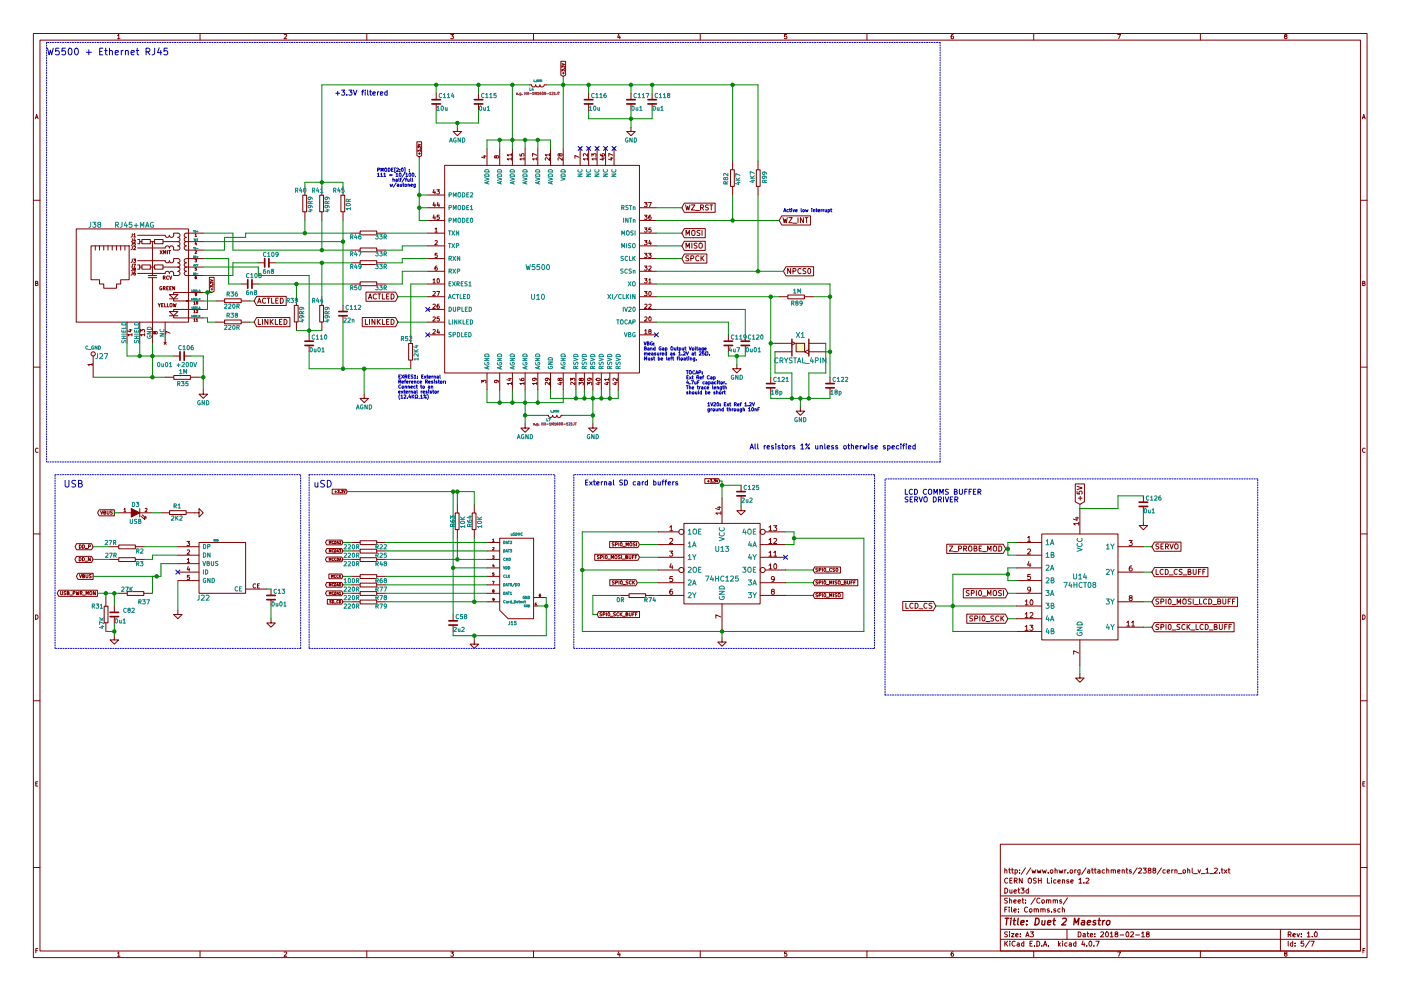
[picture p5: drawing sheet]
EESchema Schematic File Version 2
LIBS:Duet2Maestro-rescue
LIBS:power
LIBS:transistors
LIBS:conn
LIBS:linear
LIBS:regul
LIBS:cmos4000
LIBS:adc-dac
LIBS:memory
LIBS:xilinx
LIBS:microcontrollers
LIBS:dsp
LIBS:microchip
LIBS:analog_switches
LIBS:motorola
LIBS:texas
LIBS:intel
LIBS:audio
LIBS:interface
LIBS:digital-audio
LIBS:philips
LIBS:display
LIBS:cypress
LIBS:siliconi
LIBS:opto
LIBS:atmel
LIBS:contrib
LIBS:valves
LIBS:Duet2Maestro
LIBS:ATE
LIBS:Duet2Maestro-cache
EELAYER 25 0
EELAYER END
$Descr A3 16535 11693
encoding utf-8
Sheet 5 7
Title "Duet 2 Maestro"
Date "2018-02-18"
Rev "1.0"
Comp "Duet3d"
Comment1 "CERN OSH License 1.2"
Comment2 "http://www.ohwr.org/attachments/2388/cern_ohl_v_1_2.txt"
Comment3 ""
Comment4 ""
$EndDescr
$Comp
L GND #PWR041
U 1 1
P 3200 7300
AR Path="/53B18095" Ref="#PWR041"  Part="1" 
AR Path="/50577C6A/53B18095" Ref="#PWR062"  Part="1" 
F 0 "#PWR062" H 3200 7300 30  0001 C CNN
F 1 "GND" H 3200 7230 30  0001 C CNN
F 2 "" H 3200 7300 60  0001 C CNN
F 3 "" H 3200 7300 60  0001 C CNN
	1    3200 7300
	1    0    0    -1  
$EndComp
$Comp
L R_SMALL R63
U 1 1
P 5400 6150
F 0 "R63" V 5450 6150 50  0000 C CNN
F 1 "10K" V 5332 6162 50  0000 C CNN
F 2 "complib:R_0603" H 5400 6150 60  0001 C CNN
F 3 "" H 5400 6150 60  0001 C CNN
	1    5400 6150
	-1   0    0    1   
$EndComp
$Comp
L R_SMALL R64
U 1 1
P 5600 6150
F 0 "R64" V 5650 6150 50  0000 C CNN
F 1 "10K" V 5532 6162 50  0000 C CNN
F 2 "complib:R_0603" H 5600 6150 60  0001 C CNN
F 3 "" H 5600 6150 60  0001 C CNN
	1    5600 6150
	-1   0    0    1   
$EndComp
$Comp
L USBCONN-MicroB J22
U 1 1
P 2700 6700
AR Path="/51167B97" Ref="J22"  Part="1" 
AR Path="/50577C6A/51167B97" Ref="J22"  Part="1" 
F 0 "J22" H 2400 6350 60  0000 C CNN
F 1 "USB" H 2550 7025 20  0000 C CNN
F 2 "complib:uUSB_new" H 2700 6700 60  0001 C CNN
F 3 "" H 2700 6700 60  0001 C CNN
	1    2700 6700
	1    0    0    -1  
$EndComp
Text GLabel 4050 7100 0    30   Input ~ 0
SD_CD
Text GLabel 4050 6600 0    30   BiDi ~ 0
MCCDA
Text GLabel 4050 6800 0    30   Input ~ 0
MCCK
Text GLabel 4050 7000 0    30   BiDi ~ 0
MCDA1
Text GLabel 4050 6900 0    30   BiDi ~ 0
MCDA0
Text GLabel 4050 6500 0    30   BiDi ~ 0
MCDA3
Text GLabel 4050 6400 0    30   BiDi ~ 0
MCDA2
Text GLabel 4100 5800 0    30   Input ~ 0
+3.3V
$Comp
L uSD_Socket J15
U 1 1
P 6050 6850
F 0 "J15" H 6050 6350 40  0000 C CNN
F 1 "uSDHC" H 6100 7400 30  0000 C CNN
F 2 "complib:uSD_SKT" H 6050 6850 60  0001 C CNN
F 3 "" H 6050 6850 60  0001 C CNN
	1    6050 6850
	1    0    0    -1  
$EndComp
$Comp
L GND #PWR042
U 1 1
P 2300 6050
AR Path="/50F1BB8D" Ref="#PWR042"  Part="1" 
AR Path="/50577C6A/50F1BB8D" Ref="#PWR063"  Part="1" 
F 0 "#PWR063" H 2300 6050 30  0001 C CNN
F 1 "GND" H 2300 5980 30  0001 C CNN
F 2 "" H 2300 6050 60  0001 C CNN
F 3 "" H 2300 6050 60  0001 C CNN
	1    2300 6050
	0    -1   -1   0   
$EndComp
Text GLabel 1350 6050 0    39   Output ~ 0
VBUS
$Comp
L C_SMALL C58
U 1 1
P 5350 7350
F 0 "C58" H 5375 7425 50  0000 L CNN
F 1 "2u2" H 5350 7275 50  0000 L CNN
F 2 "complib:C_0603" H 5350 7350 60  0001 C CNN
F 3 "" H 5350 7350 60  0001 C CNN
	1    5350 7350
	1    0    0    -1  
$EndComp
Text Notes 3700 5750 0    79   ~ 0
uSD
$Comp
L GND #PWR043
U 1 1
P 5600 7550
AR Path="/505F7C09" Ref="#PWR043"  Part="1" 
AR Path="/50577C6A/505F7C09" Ref="#PWR064"  Part="1" 
F 0 "#PWR064" H 5600 7550 30  0001 C CNN
F 1 "GND" H 5600 7480 30  0001 C CNN
F 2 "" H 5600 7550 60  0001 C CNN
F 3 "" H 5600 7550 60  0001 C CNN
	1    5600 7550
	1    0    0    -1  
$EndComp
Text Notes 550  650  0    79   ~ 0
W5500 + Ethernet RJ45
Text Notes 750  5750 0    79   ~ 0
USB
$Comp
L R_SMALL R1
U 1 1
P 2100 6050
F 0 "R1" V 2175 6058 50  0000 C CNN
F 1 "2K2" V 2032 6062 50  0000 C CNN
F 2 "complib:R_0603" H 2100 6050 60  0001 C CNN
F 3 "" H 2100 6050 60  0001 C CNN
	1    2100 6050
	0    -1   -1   0   
$EndComp
$Comp
L LED D3
U 1 1
P 1600 6050
F 0 "D3" H 1600 6150 50  0000 C CNN
F 1 "USB" H 1600 5950 50  0000 C CNN
F 2 "complib:D_0603" H 1600 6050 60  0001 C CNN
F 3 "" H 1600 6050 60  0001 C CNN
	1    1600 6050
	1    0    0    -1  
$EndComp
$Comp
L R_SMALL R3
U 1 1
P 1500 6600
F 0 "R3" V 1550 6750 50  0000 C CNN
F 1 "27R" V 1450 6410 50  0000 C CNN
F 2 "complib:R_0603" H 1500 6600 60  0001 C CNN
F 3 "" H 1500 6600 60  0001 C CNN
	1    1500 6600
	0    1    1    0   
$EndComp
$Comp
L R_SMALL R2
U 1 1
P 1500 6450
F 0 "R2" V 1550 6600 50  0000 C CNN
F 1 "27R" V 1450 6255 50  0000 C CNN
F 2 "complib:R_0603" H 1500 6450 60  0001 C CNN
F 3 "" H 1500 6450 60  0001 C CNN
	1    1500 6450
	0    1    1    0   
$EndComp
$Comp
L GND #PWR044
U 1 1
P 2100 7200
AR Path="/505F6D36" Ref="#PWR044"  Part="1" 
AR Path="/50577C6A/505F6D36" Ref="#PWR065"  Part="1" 
F 0 "#PWR065" H 2100 7200 30  0001 C CNN
F 1 "GND" H 2100 7130 30  0001 C CNN
F 2 "" H 2100 7200 60  0001 C CNN
F 3 "" H 2100 7200 60  0001 C CNN
	1    2100 7200
	1    0    0    -1  
$EndComp
Text GLabel 1100 6800 0    39   Output ~ 0
VBUS
Text GLabel 1100 6600 0    39   BiDi ~ 0
DD_N
Text GLabel 1100 6450 0    39   BiDi ~ 0
DD_P
NoConn ~ 2100 6750
$Comp
L R_SMALL R68
U 1 1
P 4350 6800
F 0 "R68" V 4400 6950 50  0000 C CNN
F 1 "100R" V 4400 6600 50  0000 C CNN
F 2 "complib:R_0603" H 4350 6800 60  0001 C CNN
F 3 "" H 4350 6800 60  0001 C CNN
	1    4350 6800
	0    1    1    0   
$EndComp
$Comp
L R_SMALL R77
U 1 1
P 4350 6900
F 0 "R77" V 4400 7050 50  0000 C CNN
F 1 "220R" V 4400 6700 50  0000 C CNN
F 2 "complib:R_0603" H 4350 6900 60  0001 C CNN
F 3 "" H 4350 6900 60  0001 C CNN
	1    4350 6900
	0    1    1    0   
$EndComp
$Comp
L R_SMALL R78
U 1 1
P 4350 7000
F 0 "R78" V 4400 7150 50  0000 C CNN
F 1 "220R" V 4400 6800 50  0000 C CNN
F 2 "complib:R_0603" H 4350 7000 60  0001 C CNN
F 3 "" H 4350 7000 60  0001 C CNN
	1    4350 7000
	0    1    1    0   
$EndComp
$Comp
L R_SMALL R79
U 1 1
P 4350 7100
F 0 "R79" V 4400 7250 50  0000 C CNN
F 1 "220R" V 4400 6900 50  0000 C CNN
F 2 "complib:R_0603" H 4350 7100 60  0001 C CNN
F 3 "" H 4350 7100 60  0001 C CNN
	1    4350 7100
	0    1    1    0   
$EndComp
$Comp
L R_SMALL R48
U 1 1
P 4350 6600
F 0 "R48" V 4400 6750 50  0000 C CNN
F 1 "220R" V 4400 6400 50  0000 C CNN
F 2 "complib:R_0603" H 4350 6600 60  0001 C CNN
F 3 "" H 4350 6600 60  0001 C CNN
	1    4350 6600
	0    1    1    0   
$EndComp
$Comp
L R_SMALL R25
U 1 1
P 4350 6500
F 0 "R25" V 4400 6650 50  0000 C CNN
F 1 "220R" V 4400 6300 50  0000 C CNN
F 2 "complib:R_0603" H 4350 6500 60  0001 C CNN
F 3 "" H 4350 6500 60  0001 C CNN
	1    4350 6500
	0    1    1    0   
$EndComp
$Comp
L R_SMALL R22
U 1 1
P 4350 6400
F 0 "R22" V 4400 6550 50  0000 C CNN
F 1 "220R" V 4400 6200 50  0000 C CNN
F 2 "complib:R_0603" H 4350 6400 60  0001 C CNN
F 3 "" H 4350 6400 60  0001 C CNN
	1    4350 6400
	0    1    1    0   
$EndComp
$Comp
L C_SMALL C13
U 1 1
P 3200 7050
F 0 "C13" H 3225 7125 50  0000 L CNN
F 1 "0u01" H 3200 6975 50  0000 L CNN
F 2 "complib:C_0603" H 3200 7050 60  0001 C CNN
F 3 "" H 3200 7050 60  0001 C CNN
	1    3200 7050
	1    0    0    -1  
$EndComp
$Comp
L R_SMALL R99
U 1 1
P 8950 2100
F 0 "R99" V 9025 2108 50  0000 C CNN
F 1 "4K7" V 8882 2112 50  0000 C CNN
F 2 "complib:R_0603" H 8950 2100 60  0001 C CNN
F 3 "~" H 8950 2100 60  0000 C CNN
	1    8950 2100
	1    0    0    -1  
$EndComp
Wire Wire Line
	3200 6950 3150 6950
Connection ~ 5350 6700
Connection ~ 6450 7150
Wire Wire Line
	6450 7500 6450 7050
Wire Wire Line
	5350 7500 6450 7500
Wire Notes Line
	3550 7650 650  7650
Wire Wire Line
	2100 6650 1900 6650
Wire Wire Line
	1900 6650 1900 6800
Wire Wire Line
	1400 6050 1350 6050
Wire Notes Line
	11100 5450 550  5450
Wire Notes Line
	11100 5450 11100 500 
Wire Notes Line
	11100 500  550  500 
Wire Notes Line
	3650 5600 6550 5600
Wire Notes Line
	3650 5600 3650 7650
Wire Notes Line
	3650 7650 6550 7650
Wire Notes Line
	6550 7650 6550 5600
Wire Notes Line
	550  500  550  5450
Wire Wire Line
	1900 6800 1100 6800
Wire Wire Line
	1100 6450 1300 6450
Wire Wire Line
	1100 6600 1300 6600
Wire Wire Line
	1700 6450 2100 6450
Wire Wire Line
	2100 6550 1800 6550
Wire Wire Line
	1800 6550 1800 6600
Wire Wire Line
	1800 6600 1700 6600
Wire Notes Line
	3550 7650 3550 5600
Wire Notes Line
	650  7650 650  5600
Wire Wire Line
	5600 7550 5600 7500
Connection ~ 5600 7500
Wire Wire Line
	1800 6050 1900 6050
Wire Wire Line
	5350 7500 5350 7450
Wire Notes Line
	650  5600 3550 5600
Wire Wire Line
	6350 7150 6450 7150
Wire Wire Line
	5350 5800 5350 7250
Wire Wire Line
	2100 7200 2100 6850
Wire Wire Line
	4050 6500 4150 6500
Wire Wire Line
	4550 6600 5750 6600
Wire Wire Line
	4050 6800 4150 6800
Wire Wire Line
	4050 6900 4150 6900
Wire Wire Line
	4050 7000 4150 7000
Wire Wire Line
	4550 6800 5750 6800
Wire Wire Line
	4550 7100 5750 7100
Wire Wire Line
	4150 6400 4050 6400
Wire Wire Line
	4550 6400 5750 6400
Wire Wire Line
	5750 6700 5350 6700
Wire Wire Line
	4550 6900 5750 6900
Wire Wire Line
	4550 7000 5750 7000
Wire Wire Line
	4050 6600 4150 6600
Wire Wire Line
	4050 7100 4150 7100
Wire Wire Line
	4550 6500 5750 6500
Wire Wire Line
	5400 5800 5400 5950
Connection ~ 5350 5800
Wire Wire Line
	5600 5800 5600 5950
Connection ~ 5400 5800
Wire Wire Line
	5400 6350 5400 6600
Connection ~ 5400 6600
Wire Wire Line
	5600 6350 5600 7100
Connection ~ 5600 7100
Wire Wire Line
	3200 7300 3200 7150
Text GLabel 1150 7000 0    39   Output ~ 0
USB_PWR_MON
$Comp
L R_SMALL R37
U 1 1
P 1600 7000
F 0 "R37" V 1700 7100 50  0000 C CNN
F 1 "27K" V 1550 6900 50  0000 C CNN
F 2 "complib:R_0603" H 1600 7000 60  0001 C CNN
F 3 "" H 1600 7000 60  0001 C CNN
	1    1600 7000
	0    1    1    0   
$EndComp
$Comp
L R_SMALL R31
U 1 1
P 1250 7250
F 0 "R31" H 1150 7350 50  0000 C CNN
F 1 "47K" V 1200 7150 50  0000 C CNN
F 2 "complib:R_0603" H 1250 7250 60  0001 C CNN
F 3 "" H 1250 7250 60  0001 C CNN
	1    1250 7250
	1    0    0    -1  
$EndComp
Wire Wire Line
	1850 6800 1800 6800
Wire Wire Line
	1800 6800 1800 7000
Connection ~ 1850 6800
$Comp
L C_SMALL C82
U 1 1
P 1350 7250
F 0 "C82" H 1450 7300 50  0000 L CNN
F 1 "0u1" H 1350 7175 50  0000 L CNN
F 2 "complib:C_0603" H 1350 7250 60  0001 C CNN
F 3 "" H 1350 7250 60  0001 C CNN
	1    1350 7250
	1    0    0    -1  
$EndComp
$Comp
L GND #PWR051
U 1 1
P 1350 7500
AR Path="/5706BFDA" Ref="#PWR051"  Part="1" 
AR Path="/50577C6A/5706BFDA" Ref="#PWR066"  Part="1" 
F 0 "#PWR066" H 1350 7500 30  0001 C CNN
F 1 "GND" H 1350 7430 30  0001 C CNN
F 2 "" H 1350 7500 60  0001 C CNN
F 3 "" H 1350 7500 60  0001 C CNN
	1    1350 7500
	1    0    0    -1  
$EndComp
Wire Wire Line
	1350 7350 1350 7500
Wire Wire Line
	1350 7450 1250 7450
Connection ~ 1350 7450
Wire Wire Line
	1350 7000 1350 7150
Wire Wire Line
	1150 7000 1400 7000
Wire Wire Line
	1250 7050 1250 7000
Connection ~ 1350 7000
Connection ~ 1250 7000
$Comp
L W5500 U10
U 1 1
P 6500 3200
F 0 "U10" H 6350 2900 60  0000 C CNN
F 1 "W5500" H 6350 3250 60  0000 C CNN
F 2 "complib:LQFP-48_7x7mm_Pitch0.5mm" H 6350 3100 60  0001 C CNN
F 3 "" H 6350 3100 60  0000 C CNN
	1    6500 3200
	1    0    0    -1  
$EndComp
$Comp
L CRYSTAL_4PIN X1
U 1 1
P 9450 4100
F 0 "X1" H 9450 4250 60  0000 C CNN
F 1 "CRYSTAL_4PIN" H 9450 3950 60  0000 C CNN
F 2 "complib:Xtal_5x3.2" H 9450 4100 60  0001 C CNN
F 3 "" H 9450 4100 60  0000 C CNN
	1    9450 4100
	1    0    0    -1  
$EndComp
$Comp
L C_SMALL C117
U 1 1
P 7450 1200
F 0 "C117" H 7475 1275 50  0000 L CNN
F 1 "0u1" H 7450 1125 50  0000 L CNN
F 2 "complib:C_0603" H 7450 1200 60  0001 C CNN
F 3 "" H 7450 1200 60  0000 C CNN
	1    7450 1200
	1    0    0    -1  
$EndComp
$Comp
L C_SMALL C118
U 1 1
P 7700 1200
F 0 "C118" H 7725 1275 50  0000 L CNN
F 1 "0u1" H 7700 1125 50  0000 L CNN
F 2 "complib:C_0603" H 7700 1200 60  0001 C CNN
F 3 "" H 7700 1200 60  0000 C CNN
	1    7700 1200
	1    0    0    -1  
$EndComp
$Comp
L C_SMALL C115
U 1 1
P 5650 1200
F 0 "C115" H 5675 1275 50  0000 L CNN
F 1 "0u1" H 5650 1125 50  0000 L CNN
F 2 "complib:C_0603" H 5650 1200 60  0001 C CNN
F 3 "" H 5650 1200 60  0000 C CNN
	1    5650 1200
	1    0    0    -1  
$EndComp
$Comp
L C_SMALL C120
U 1 1
P 8800 4050
F 0 "C120" H 8825 4125 50  0000 L CNN
F 1 "0u01" H 8800 3975 50  0000 L CNN
F 2 "complib:C_0603" H 8800 4050 60  0001 C CNN
F 3 "" H 8800 4050 60  0000 C CNN
	1    8800 4050
	1    0    0    -1  
$EndComp
$Comp
L C_SMALL C119
U 1 1
P 8600 4050
F 0 "C119" H 8625 4125 50  0000 L CNN
F 1 "4u7" H 8600 3975 50  0000 L CNN
F 2 "complib:C_0805" H 8600 4050 60  0001 C CNN
F 3 "" H 8600 4050 60  0000 C CNN
	1    8600 4050
	1    0    0    -1  
$EndComp
$Comp
L C_SMALL C122
U 1 1
P 9800 4550
F 0 "C122" H 9825 4625 50  0000 L CNN
F 1 "18p" H 9800 4475 50  0000 L CNN
F 2 "complib:C_0603" H 9800 4550 60  0001 C CNN
F 3 "" H 9800 4550 60  0000 C CNN
	1    9800 4550
	1    0    0    -1  
$EndComp
$Comp
L C_SMALL C121
U 1 1
P 9100 4550
F 0 "C121" H 9125 4625 50  0000 L CNN
F 1 "18p" H 9100 4475 50  0000 L CNN
F 2 "complib:C_0603" H 9100 4550 60  0001 C CNN
F 3 "" H 9100 4550 60  0000 C CNN
	1    9100 4550
	1    0    0    -1  
$EndComp
$Comp
L R_SMALL R89
U 1 1
P 9400 3500
F 0 "R89" V 9475 3508 50  0000 C CNN
F 1 "1M" V 9332 3512 50  0000 C CNN
F 2 "complib:R_0603" H 9400 3500 60  0001 C CNN
F 3 "" H 9400 3500 60  0000 C CNN
	1    9400 3500
	0    1    1    0   
$EndComp
$Comp
L R_SMALL R46
U 1 1
P 4350 2750
F 0 "R46" V 4300 2900 50  0000 C CNN
F 1 "33R" V 4300 2600 50  0000 C CNN
F 2 "complib:R_0603" H 4350 2750 60  0001 C CNN
F 3 "" H 4350 2750 60  0000 C CNN
	1    4350 2750
	0    -1   -1   0   
$EndComp
$Comp
L R_SMALL R47
U 1 1
P 4350 2950
F 0 "R47" V 4300 3100 50  0000 C CNN
F 1 "33R" V 4300 2800 50  0000 C CNN
F 2 "complib:R_0603" H 4350 2950 60  0001 C CNN
F 3 "" H 4350 2950 60  0000 C CNN
	1    4350 2950
	0    -1   -1   0   
$EndComp
$Comp
L R_SMALL R49
U 1 1
P 4350 3100
F 0 "R49" V 4300 3250 50  0000 C CNN
F 1 "33R" V 4300 2950 50  0000 C CNN
F 2 "complib:R_0603" H 4350 3100 60  0001 C CNN
F 3 "" H 4350 3100 60  0000 C CNN
	1    4350 3100
	0    -1   -1   0   
$EndComp
$Comp
L R_SMALL R50
U 1 1
P 4350 3350
F 0 "R50" V 4300 3500 50  0000 C CNN
F 1 "33R" V 4300 3200 50  0000 C CNN
F 2 "complib:R_0603" H 4350 3350 60  0001 C CNN
F 3 "" H 4350 3350 60  0000 C CNN
	1    4350 3350
	0    -1   -1   0   
$EndComp
$Comp
L R_SMALL R41
U 1 1
P 3800 2400
F 0 "R41" H 3850 2250 50  0000 C CNN
F 1 "49R9" V 3732 2412 50  0000 C CNN
F 2 "complib:R_0603" H 3800 2400 60  0001 C CNN
F 3 "" H 3800 2400 60  0000 C CNN
	1    3800 2400
	-1   0    0    1   
$EndComp
$Comp
L R_SMALL R40
U 1 1
P 3600 2400
F 0 "R40" H 3650 2250 50  0000 C CNN
F 1 "49R9" V 3532 2412 50  0000 C CNN
F 2 "complib:R_0603" H 3600 2400 60  0001 C CNN
F 3 "" H 3600 2400 60  0000 C CNN
	1    3600 2400
	-1   0    0    1   
$EndComp
$Comp
L R_SMALL R44
U 1 1
P 3800 3700
F 0 "R44" H 3850 3550 50  0000 C CNN
F 1 "49R9" V 3732 3712 50  0000 C CNN
F 2 "complib:R_0603" H 3800 3700 60  0001 C CNN
F 3 "" H 3800 3700 60  0000 C CNN
	1    3800 3700
	-1   0    0    1   
$EndComp
$Comp
L C_SMALL C109
U 1 1
P 3150 3100
F 0 "C109" V 3050 3050 50  0000 L CNN
F 1 "6n8" V 3250 3050 50  0000 L CNN
F 2 "complib:C_0603" H 3150 3100 60  0001 C CNN
F 3 "" H 3150 3100 60  0000 C CNN
	1    3150 3100
	0    1    1    0   
$EndComp
$Comp
L C_SMALL C108
U 1 1
P 2950 3350
F 0 "C108" V 2850 3300 50  0000 L CNN
F 1 "6n8" V 3050 3300 50  0000 L CNN
F 2 "complib:C_0603" H 2950 3350 60  0001 C CNN
F 3 "" H 2950 3350 60  0000 C CNN
	1    2950 3350
	0    1    1    0   
$EndComp
$Comp
L C_SMALL C110
U 1 1
P 3650 4050
F 0 "C110" H 3675 4125 50  0000 L CNN
F 1 "0u01" H 3650 3975 50  0000 L CNN
F 2 "complib:C_0603" H 3650 4050 60  0001 C CNN
F 3 "" H 3650 4050 60  0000 C CNN
	1    3650 4050
	1    0    0    -1  
$EndComp
$Comp
L R_SMALL R45
U 1 1
P 4050 2400
F 0 "R45" H 4100 2250 50  0000 C CNN
F 1 "10R" V 3982 2412 50  0000 C CNN
F 2 "complib:R_0603" H 4050 2400 60  0001 C CNN
F 3 "" H 4050 2400 60  0000 C CNN
	1    4050 2400
	-1   0    0    1   
$EndComp
$Comp
L C_SMALL C112
U 1 1
P 4050 3700
F 0 "C112" H 4075 3775 50  0000 L CNN
F 1 "22n" H 4050 3625 50  0000 L CNN
F 2 "complib:C_0603" H 4050 3700 60  0001 C CNN
F 3 "" H 4050 3700 60  0000 C CNN
	1    4050 3700
	1    0    0    -1  
$EndComp
$Comp
L R_SMALL R36
U 1 1
P 2750 3550
F 0 "R36" V 2825 3558 50  0000 C CNN
F 1 "220R" V 2682 3562 50  0000 C CNN
F 2 "complib:R_0603" H 2750 3550 60  0001 C CNN
F 3 "" H 2750 3550 60  0000 C CNN
	1    2750 3550
	0    -1   -1   0   
$EndComp
$Comp
L R_SMALL R38
U 1 1
P 2750 3800
F 0 "R38" V 2825 3808 50  0000 C CNN
F 1 "220R" V 2682 3812 50  0000 C CNN
F 2 "complib:R_0603" H 2750 3800 60  0001 C CNN
F 3 "" H 2750 3800 60  0000 C CNN
	1    2750 3800
	0    -1   -1   0   
$EndComp
$Comp
L RJ45+MAG J38
U 1 1
P 1750 3250
F 0 "J38" H 2300 3850 60  0000 L CNN
F 1 "RJ45+MAG" H 2150 3850 60  0000 R CNN
F 2 "complib:RJ45+MAG" H 1750 3250 60  0001 C CNN
F 3 "" H 1750 3250 60  0000 C CNN
	1    1750 3250
	-1   0    0    -1  
$EndComp
Text GLabel 4700 3500 0    60   Input ~ 0
ACTLED
Text GLabel 4700 3800 0    60   Input ~ 0
LINKLED
NoConn ~ 5050 3650
NoConn ~ 5050 3950
Text GLabel 3000 3800 2    60   Input ~ 0
LINKLED
Text GLabel 3000 3550 2    60   Input ~ 0
ACTLED
$Comp
L AGND #PWR067
U 1 1
P 4300 4650
F 0 "#PWR067" H 4300 4400 50  0001 C CNN
F 1 "AGND" H 4300 4500 50  0000 C CNN
F 2 "" H 4300 4650 50  0000 C CNN
F 3 "" H 4300 4650 50  0000 C CNN
	1    4300 4650
	1    0    0    -1  
$EndComp
Text Notes 8850 5300 0    60   ~ 0
All resistors 1% unless otherwise specified
Text Notes 4450 2200 0    39   ~ 0
PMODE[2:0] :\n111 = 10/100,\n      half/full \n     w/autoneg\n
$Comp
L C_SMALL C106
U 1 1
P 2150 4200
F 0 "C106" V 2050 4150 50  0000 L CNN
F 1 "0u01 +200V" V 2250 3900 50  0000 L CNN
F 2 "complib:C_0603" H 2150 4200 60  0001 C CNN
F 3 "" H 2150 4200 60  0000 C CNN
	1    2150 4200
	0    1    1    0   
$EndComp
$Comp
L R_SMALL R39
U 1 1
P 3500 3700
F 0 "R39" H 3550 3550 50  0000 C CNN
F 1 "49R9" V 3432 3712 50  0000 C CNN
F 2 "complib:R_0603" H 3500 3700 60  0001 C CNN
F 3 "" H 3500 3700 60  0000 C CNN
	1    3500 3700
	-1   0    0    1   
$EndComp
$Comp
L R_SMALL R52
U 1 1
P 4850 4150
F 0 "R52" H 4900 4000 50  0000 C CNN
F 1 "12K4" V 4782 4162 50  0000 C CNN
F 2 "complib:R_0603" H 4850 4150 60  0001 C CNN
F 3 "" H 4850 4150 60  0000 C CNN
	1    4850 4150
	-1   0    0    1   
$EndComp
$Comp
L GND #PWR068
U 1 1
P 7000 5000
F 0 "#PWR068" H 7000 4750 50  0001 C CNN
F 1 "GND" H 7000 4850 50  0000 C CNN
F 2 "" H 7000 5000 50  0000 C CNN
F 3 "" H 7000 5000 50  0000 C CNN
	1    7000 5000
	1    0    0    -1  
$EndComp
$Comp
L AGND #PWR069
U 1 1
P 6200 5000
F 0 "#PWR069" H 6200 4750 50  0001 C CNN
F 1 "AGND" H 6200 4850 50  0000 C CNN
F 2 "" H 6200 5000 50  0000 C CNN
F 3 "" H 6200 5000 50  0000 C CNN
	1    6200 5000
	1    0    0    -1  
$EndComp
$Comp
L GND #PWR070
U 1 1
P 8700 4300
F 0 "#PWR070" H 8700 4050 50  0001 C CNN
F 1 "GND" H 8700 4150 50  0000 C CNN
F 2 "" H 8700 4300 50  0000 C CNN
F 3 "" H 8700 4300 50  0000 C CNN
	1    8700 4300
	1    0    0    -1  
$EndComp
NoConn ~ 7750 3950
NoConn ~ 6850 1750
NoConn ~ 6950 1750
NoConn ~ 7050 1750
NoConn ~ 7150 1750
NoConn ~ 7250 1750
$Comp
L AGND #PWR071
U 1 1
P 5400 1500
F 0 "#PWR071" H 5400 1250 50  0001 C CNN
F 1 "AGND" H 5400 1350 50  0000 C CNN
F 2 "" H 5400 1500 50  0000 C CNN
F 3 "" H 5400 1500 50  0000 C CNN
	1    5400 1500
	1    0    0    -1  
$EndComp
Wire Wire Line
	5050 3800 4700 3800
Wire Wire Line
	5050 3500 4700 3500
Wire Wire Line
	3000 3550 2950 3550
Wire Wire Line
	3000 3800 2950 3800
Wire Wire Line
	4950 2600 5050 2600
Wire Wire Line
	4950 1850 4950 2600
Wire Wire Line
	4950 2450 5050 2450
Wire Wire Line
	4950 2300 5050 2300
Connection ~ 4950 2450
Connection ~ 4950 2300
Wire Wire Line
	1500 4050 1500 4200
Wire Wire Line
	1500 4200 2050 4200
Wire Wire Line
	1650 4050 1650 4200
Connection ~ 1650 4200
Wire Wire Line
	1800 4050 1800 4450
Connection ~ 1800 4200
Wire Wire Line
	2400 3550 2550 3550
Wire Wire Line
	2400 3750 2450 3750
Wire Wire Line
	2450 3750 2450 3800
Wire Wire Line
	2450 3800 2550 3800
Wire Wire Line
	2400 3650 2450 3650
Wire Wire Line
	2450 3650 2450 3450
Wire Wire Line
	2400 3450 2500 3450
Connection ~ 2450 3450
Wire Wire Line
	2700 3350 2850 3350
Wire Wire Line
	3050 3350 4150 3350
Wire Wire Line
	3500 3350 3500 3500
Wire Wire Line
	2400 3150 3050 3150
Wire Wire Line
	3050 3150 3050 3250
Wire Wire Line
	3050 3250 3650 3250
Wire Wire Line
	3650 3250 3650 3950
Wire Wire Line
	3250 3100 4150 3100
Wire Wire Line
	3800 3100 3800 3500
Wire Wire Line
	3500 3900 3800 3900
Connection ~ 3650 3900
Wire Wire Line
	3650 4150 3650 4350
Connection ~ 3800 3100
Connection ~ 3500 3350
Wire Wire Line
	2400 2850 4050 2850
Wire Wire Line
	4050 2600 4050 3600
Wire Wire Line
	4050 3800 4050 4350
Connection ~ 4050 2850
Wire Wire Line
	3800 2950 3800 2600
Connection ~ 3800 2950
Wire Wire Line
	3600 2750 3600 2600
Connection ~ 3600 2750
Wire Wire Line
	3600 2200 3600 2150
Wire Wire Line
	3600 2150 4050 2150
Wire Wire Line
	3800 1000 3800 2200
Wire Wire Line
	4050 2150 4050 2200
Connection ~ 3800 2150
Wire Wire Line
	2400 2750 2750 2750
Wire Wire Line
	2750 2750 2750 2950
Wire Wire Line
	2750 2950 4150 2950
Wire Wire Line
	2900 2750 4150 2750
Wire Wire Line
	2900 2750 2900 2800
Wire Wire Line
	2900 2800 2650 2800
Wire Wire Line
	2650 2800 2650 2950
Wire Wire Line
	2650 2950 2400 2950
Wire Wire Line
	2700 3350 2700 3050
Wire Wire Line
	2700 3050 2400 3050
Wire Wire Line
	2400 3250 2750 3250
Wire Wire Line
	2750 3250 2750 3100
Wire Wire Line
	2750 3100 3050 3100
Wire Wire Line
	4550 2950 4750 2950
Wire Wire Line
	4750 2950 4750 2900
Wire Wire Line
	4750 2900 5050 2900
Wire Wire Line
	4550 2750 5050 2750
Wire Wire Line
	4550 3350 4750 3350
Wire Wire Line
	4750 3350 4750 3200
Wire Wire Line
	4750 3200 5050 3200
Wire Wire Line
	4550 3100 4750 3100
Wire Wire Line
	4750 3100 4750 3050
Wire Wire Line
	4750 3050 5050 3050
Wire Wire Line
	4850 3950 4850 3350
Wire Wire Line
	4850 3350 5050 3350
Wire Wire Line
	6800 4600 6800 4700
Wire Wire Line
	6500 4700 7300 4700
Wire Wire Line
	6900 4700 6900 4600
Wire Wire Line
	7000 4600 7000 5000
Connection ~ 6900 4700
Wire Wire Line
	7100 4700 7100 4600
Connection ~ 7000 4700
Wire Wire Line
	7200 4700 7200 4600
Connection ~ 7100 4700
Wire Wire Line
	7300 4700 7300 4600
Connection ~ 7200 4700
Wire Wire Line
	6500 4600 6500 4700
Connection ~ 6800 4700
Wire Wire Line
	6650 4750 6650 4600
Wire Wire Line
	5750 4750 6650 4750
Wire Wire Line
	6350 4750 6350 4600
Wire Wire Line
	6200 4600 6200 5000
Connection ~ 6350 4750
Wire Wire Line
	6050 4750 6050 4600
Connection ~ 6200 4750
Wire Wire Line
	5900 4750 5900 4600
Connection ~ 6050 4750
Wire Wire Line
	5750 4750 5750 4600
Connection ~ 5900 4750
Wire Wire Line
	7750 3800 8600 3800
Wire Wire Line
	8600 3800 8600 3950
Wire Wire Line
	7750 3650 8800 3650
Wire Wire Line
	8800 3650 8800 3950
Wire Wire Line
	8600 4150 8600 4200
Wire Wire Line
	8600 4200 8800 4200
Wire Wire Line
	8800 4200 8800 4150
Wire Wire Line
	8700 4200 8700 4300
Connection ~ 8700 4200
Wire Wire Line
	5750 1750 5750 1650
Wire Wire Line
	5750 1650 6500 1650
Wire Wire Line
	5900 1650 5900 1750
Connection ~ 5900 1650
Wire Wire Line
	6200 1650 6200 1750
Connection ~ 6050 1650
Wire Wire Line
	6350 1650 6350 1750
Connection ~ 6200 1650
Wire Wire Line
	6500 1650 6500 1750
Connection ~ 6350 1650
Wire Wire Line
	3800 1000 6250 1000
Wire Wire Line
	5650 1000 5650 1100
Wire Wire Line
	5150 1000 5150 1100
Connection ~ 5650 1000
Wire Wire Line
	5150 1300 5150 1450
Wire Wire Line
	5150 1450 5650 1450
Wire Wire Line
	5650 1450 5650 1300
Wire Wire Line
	5400 1450 5400 1500
Connection ~ 5400 1450
Wire Wire Line
	6650 900  6650 1750
Connection ~ 6050 1000
Wire Wire Line
	6450 1000 8950 1000
Wire Wire Line
	6950 1000 6950 1100
Connection ~ 6650 1000
Wire Wire Line
	7450 1000 7450 1100
Connection ~ 6950 1000
Wire Wire Line
	7700 1000 7700 1100
Connection ~ 7450 1000
Wire Wire Line
	6950 1300 6950 1400
Wire Wire Line
	6950 1400 7700 1400
Wire Wire Line
	7450 1300 7450 1500
Wire Wire Line
	7700 1400 7700 1300
Connection ~ 7450 1400
$Comp
L GND #PWR072
U 1 1
P 7450 1500
F 0 "#PWR072" H 7450 1250 50  0001 C CNN
F 1 "GND" H 7450 1350 50  0000 C CNN
F 2 "" H 7450 1500 50  0000 C CNN
F 3 "" H 7450 1500 50  0000 C CNN
	1    7450 1500
	1    0    0    -1  
$EndComp
Text GLabel 8050 2450 2    60   Input ~ 0
WZ_RST
Text GLabel 9200 2600 2    60   Input ~ 0
WZ_INT
Text GLabel 8050 2750 2    60   Input ~ 0
MOSI
Text GLabel 8050 2900 2    60   Input ~ 0
MISO
Text GLabel 8050 3050 2    60   Input ~ 0
SPCK
Text GLabel 9250 3200 2    60   Input ~ 0
NPCS0
Wire Wire Line
	7750 3350 9800 3350
Wire Wire Line
	7750 3500 9200 3500
Wire Wire Line
	9800 3500 9600 3500
Wire Wire Line
	9800 4150 9750 4150
Connection ~ 9800 3500
Wire Wire Line
	9150 4050 9100 4050
Wire Wire Line
	9100 3500 9100 4450
Connection ~ 9100 3500
Connection ~ 9100 4050
Connection ~ 9800 4150
Wire Wire Line
	9150 4150 9150 4400
Wire Wire Line
	9150 4400 9350 4400
Wire Wire Line
	9350 4400 9350 4700
Wire Wire Line
	9750 4050 9750 4400
Wire Wire Line
	9750 4400 9550 4400
Wire Wire Line
	9550 4400 9550 4700
$Comp
L GND #PWR073
U 1 1
P 9450 4800
F 0 "#PWR073" H 9450 4550 50  0001 C CNN
F 1 "GND" H 9450 4650 50  0000 C CNN
F 2 "" H 9450 4800 50  0000 C CNN
F 3 "" H 9450 4800 50  0000 C CNN
	1    9450 4800
	1    0    0    -1  
$EndComp
Wire Wire Line
	9100 4650 9100 4700
Wire Wire Line
	9100 4700 9800 4700
Connection ~ 9350 4700
Wire Wire Line
	9800 4700 9800 4650
Connection ~ 9550 4700
Wire Wire Line
	9450 4700 9450 4800
Connection ~ 9450 4700
Text Notes 4700 4700 0    39   ~ 0
EXRES1: External\nReference Resistor:\nConnect to an\nexternal resistor\n(12.4KΩ,1%)
Text Notes 7600 4250 0    39   ~ 0
VBG:\nBand Gap Output Voltage\nmeasured as 1.2V at 25℃.\nMust be left floating.
Text Notes 8100 4650 0    39   ~ 0
TOCAP:\nExt Ref Cap\n4.7uF capacitor.\nThe trace length \nshould be short
Text Notes 8350 4850 0    39   ~ 0
1V20: Ext Ref 1.2V\nground through 10nF
$Comp
L L_MINI L7
U 1 1
P 6550 4900
F 0 "L7" H 6475 4850 30  0000 C CNN
F 1 "L_MINI" H 6550 4950 22  0000 C CNN
F 2 "complib:R_0603" H 6550 4900 60  0001 C CNN
F 3 "e.g. HH-1M1608-121JT" H 6550 4800 28  0000 C CNN
	1    6550 4900
	1    0    0    -1  
$EndComp
Wire Wire Line
	6450 4900 6200 4900
Connection ~ 6200 4900
Wire Wire Line
	6650 4900 7000 4900
Connection ~ 7000 4900
$Comp
L L_MINI L4
U 1 1
P 6350 1000
F 0 "L4" H 6275 950 30  0000 C CNN
F 1 "L_MINI" H 6350 1050 22  0000 C CNN
F 2 "complib:R_0603" H 6350 1000 60  0001 C CNN
F 3 "e.g. HH-1M1608-121JT" H 6350 900 28  0000 C CNN
	1    6350 1000
	1    0    0    -1  
$EndComp
$Comp
L R_SMALL R82
U 1 1
P 8650 2100
F 0 "R82" V 8725 2108 50  0000 C CNN
F 1 "4K7" V 8582 2112 50  0000 C CNN
F 2 "complib:R_0603" H 8650 2100 60  0001 C CNN
F 3 "" H 8650 2100 60  0000 C CNN
	1    8650 2100
	-1   0    0    1   
$EndComp
Wire Wire Line
	7750 2600 9200 2600
Wire Wire Line
	8650 2300 8650 2600
Connection ~ 8650 2600
Wire Wire Line
	8650 1000 8650 1900
Connection ~ 7700 1000
Text Notes 9250 2500 0    39   ~ 0
Active low interrupt
Wire Wire Line
	8050 2450 7750 2450
Wire Wire Line
	8050 2750 7750 2750
Wire Wire Line
	8050 2900 7750 2900
Wire Wire Line
	8050 3050 7750 3050
Wire Wire Line
	7750 3200 9250 3200
Wire Wire Line
	9800 3350 9800 4450
$Comp
L GND #PWR074
U 1 1
P 2400 4600
F 0 "#PWR074" H 2400 4350 50  0001 C CNN
F 1 "GND" H 2400 4450 50  0000 C CNN
F 2 "" H 2400 4600 50  0000 C CNN
F 3 "" H 2400 4600 50  0000 C CNN
	1    2400 4600
	1    0    0    -1  
$EndComp
Wire Wire Line
	2250 4200 2400 4200
Wire Wire Line
	2400 4200 2400 4600
Wire Wire Line
	3650 4350 4850 4350
Connection ~ 4050 4350
Wire Wire Line
	4300 4650 4300 4350
Connection ~ 4300 4350
$Comp
L R_SMALL R35
U 1 1
P 2150 4450
F 0 "R35" V 2225 4458 50  0000 C CNN
F 1 "1M" V 2082 4462 50  0000 C CNN
F 2 "complib:R_0603" H 2150 4450 60  0001 C CNN
F 3 "" H 2150 4450 60  0000 C CNN
	1    2150 4450
	0    1    1    0   
$EndComp
Wire Wire Line
	1100 4450 1950 4450
Wire Wire Line
	2350 4450 2400 4450
Connection ~ 2400 4450
$Comp
L TP J27
U 1 1
P 1100 4450
F 0 "J27" H 1200 4700 60  0000 C CNN
F 1 "C_GND" H 1100 4800 39  0000 C CNN
F 2 "complib:2.8mm_Spade_terminal" H 1100 4450 60  0001 C CNN
F 3 "PC110D5" H 1100 4400 60  0001 C CNN
	1    1100 4450
	1    0    0    -1  
$EndComp
Connection ~ 1800 4450
Wire Wire Line
	8950 2300 8950 3200
Connection ~ 8950 3200
Wire Wire Line
	8950 1000 8950 1900
Connection ~ 8650 1000
Text GLabel 8500 5675 0    30   Input ~ 0
+3.3V
$Comp
L C_SMALL C125
U 1 1
P 8750 5825
F 0 "C125" H 8775 5900 50  0000 L CNN
F 1 "2u2" H 8750 5750 50  0000 L CNN
F 2 "complib:C_0603" H 8750 5825 60  0001 C CNN
F 3 "" H 8750 5825 60  0001 C CNN
	1    8750 5825
	1    0    0    -1  
$EndComp
$Comp
L GND #PWR075
U 1 1
P 8525 7525
F 0 "#PWR075" H 8525 7525 30  0001 C CNN
F 1 "GND" H 8525 7455 30  0001 C CNN
F 2 "" H 8525 7525 60  0001 C CNN
F 3 "" H 8525 7525 60  0001 C CNN
	1    8525 7525
	1    0    0    -1  
$EndComp
Wire Wire Line
	8525 7425 8525 7525
$Comp
L GND #PWR076
U 1 1
P 8750 5975
F 0 "#PWR076" H 8750 5975 30  0001 C CNN
F 1 "GND" H 8750 5905 30  0001 C CNN
F 2 "" H 8750 5975 60  0001 C CNN
F 3 "" H 8750 5975 60  0001 C CNN
	1    8750 5975
	1    0    0    -1  
$EndComp
Wire Wire Line
	8750 5975 8750 5925
Wire Wire Line
	8525 5675 8525 5875
Wire Wire Line
	8525 5725 8750 5725
Wire Wire Line
	8525 5675 8500 5675
Connection ~ 8525 5725
Text GLabel 7550 6425 0    39   Input ~ 0
SPI0_MOSI
Text GLabel 7525 6875 0    39   Input ~ 0
SPI0_SCK
Text GLabel 9600 7025 2    39   Input ~ 0
SPI0_MISO
Text GLabel 9600 6725 2    39   Input ~ 0
SPI0_CS0
Text Notes 6900 5725 0    59   ~ 0
External SD card buffers
Wire Wire Line
	7775 6275 6875 6275
Wire Wire Line
	6875 6275 6875 7450
Wire Wire Line
	6875 7450 10200 7450
Connection ~ 8525 7450
Wire Wire Line
	7775 6725 6875 6725
Connection ~ 6875 6725
Wire Wire Line
	7550 6425 7775 6425
Wire Wire Line
	7525 6875 7775 6875
Text GLabel 7550 6575 0    39   Input ~ 0
SPI0_MOSI_BUFF
Text GLabel 7050 7250 2    39   Input ~ 0
SPI0_SCK_BUFF
Wire Wire Line
	7775 6575 7550 6575
Text GLabel 9600 6875 2    39   Input ~ 0
SPI0_MISO_BUFF
Wire Wire Line
	9600 6725 9275 6725
Wire Wire Line
	9600 6875 9275 6875
Wire Wire Line
	9600 7025 9275 7025
Wire Notes Line
	6775 5600 6775 7650
Wire Notes Line
	6775 7650 10325 7650
Wire Notes Line
	10325 7650 10325 5600
Wire Notes Line
	10325 5600 6775 5600
Text GLabel 13600 7400 2    60   Input ~ 0
SPI0_SCK_LCD_BUFF
Text GLabel 13600 7100 2    60   Input ~ 0
SPI0_MOSI_LCD_BUFF
Text GLabel 11900 7000 0    60   Input ~ 0
SPI0_MOSI
Text GLabel 11900 7300 0    60   Input ~ 0
SPI0_SCK
Text GLabel 11050 7150 0    60   Input ~ 0
LCD_CS
Wire Notes Line
	10450 8200 10450 5650
Wire Notes Line
	14850 8200 14850 5650
Text Notes 10675 5925 0    60   ~ 0
LCD COMMS BUFFER\nSERVO DRIVER
Wire Notes Line
	14850 5650 10450 5650
Wire Notes Line
	10450 8200 14850 8200
Wire Wire Line
	13600 7100 13500 7100
Wire Wire Line
	13600 6450 13500 6450
Wire Wire Line
	13500 7400 13600 7400
Wire Wire Line
	12750 7850 12750 7950
$Comp
L GND #PWR077
U 1 1
P 12750 7950
F 0 "#PWR077" H 12750 7950 30  0001 C CNN
F 1 "GND" H 12750 7880 30  0001 C CNN
F 2 "" H 12750 7950 60  0001 C CNN
F 3 "" H 12750 7950 60  0001 C CNN
	1    12750 7950
	1    0    0    -1  
$EndComp
Wire Wire Line
	11900 7300 12000 7300
Text GLabel 12750 5950 1    60   Input ~ 0
+5V
Wire Wire Line
	12750 6000 12750 5950
$Comp
L GND #PWR078
U 1 1
P 13500 6150
F 0 "#PWR078" H 13500 6150 30  0001 C CNN
F 1 "GND" H 13500 6080 30  0001 C CNN
F 2 "" H 13500 6150 60  0001 C CNN
F 3 "" H 13500 6150 60  0001 C CNN
	1    13500 6150
	1    0    0    -1  
$EndComp
$Comp
L C_SMALL C126
U 1 1
P 13500 5950
F 0 "C126" H 13525 6025 50  0000 L CNN
F 1 "0u1" H 13500 5875 50  0000 L CNN
F 2 "complib:C_0603" H 13500 5950 60  0001 C CNN
F 3 "~" H 13500 5950 60  0000 C CNN
	1    13500 5950
	1    0    0    -1  
$EndComp
Wire Wire Line
	12750 6000 13200 6000
Wire Wire Line
	13200 6000 13200 5850
Wire Wire Line
	13200 5850 13500 5850
Wire Wire Line
	13500 6050 13500 6150
$Comp
L 74HC08-RESCUE-Duet2Maestro U14
U 1 1
P 12750 6850
F 0 "U14" H 12750 6900 60  0000 C CNN
F 1 "74HCT08" H 12750 6800 60  0000 C CNN
F 2 "complib:TSSOP-14" H 12750 6900 60  0001 C CNN
F 3 "" H 12750 6900 60  0000 C CNN
	1    12750 6850
	1    0    0    -1  
$EndComp
Wire Wire Line
	11050 7150 12000 7150
Wire Wire Line
	12000 7000 11900 7000
Wire Wire Line
	11250 7450 12000 7450
Wire Wire Line
	11250 6775 11250 7450
Connection ~ 11250 7150
Wire Wire Line
	13600 6750 13500 6750
Text GLabel 11875 6475 0    60   Input ~ 0
Z_PROBE_MOD
Wire Wire Line
	12000 6400 11900 6400
Text GLabel 13600 6450 2    60   Input ~ 0
SERVO
Wire Wire Line
	12000 6700 11900 6700
Wire Wire Line
	11900 6400 11900 6550
Wire Wire Line
	11900 6475 11875 6475
Wire Wire Line
	11900 6550 12000 6550
Connection ~ 11900 6475
Wire Wire Line
	11900 6850 12000 6850
Wire Wire Line
	11900 6700 11900 6850
Wire Wire Line
	11250 6775 11900 6775
Connection ~ 11900 6775
Text GLabel 13600 6750 2    60   Input ~ 0
LCD_CS_BUFF
Text GLabel 2500 3450 1    30   Input ~ 0
+3.3V
Text GLabel 6650 900  1    30   Input ~ 0
+3.3V
Text GLabel 4950 1850 1    30   Input ~ 0
+3.3V
Wire Wire Line
	6050 1000 6050 1750
Connection ~ 5150 1000
Text Notes 3950 1125 0    60   ~ 0
+3.3V filtered
Wire Wire Line
	4100 5800 5600 5800
$Comp
L C_SMALL C114
U 1 1
P 5150 1200
F 0 "C114" H 5175 1275 50  0000 L CNN
F 1 "10u" H 5150 1125 50  0000 L CNN
F 2 "complib:C_0805" H 5150 1200 60  0001 C CNN
F 3 "" H 5150 1200 60  0000 C CNN
	1    5150 1200
	1    0    0    -1  
$EndComp
$Comp
L C_SMALL C116
U 1 1
P 6950 1200
F 0 "C116" H 6975 1275 50  0000 L CNN
F 1 "10u" H 6950 1125 50  0000 L CNN
F 2 "complib:C_0805" H 6950 1200 60  0001 C CNN
F 3 "" H 6950 1200 60  0000 C CNN
	1    6950 1200
	1    0    0    -1  
$EndComp
NoConn ~ 9275 6575
$Comp
L R_SMALL R74
U 1 1
P 7525 7025
F 0 "R74" V 7575 7175 50  0000 C CNN
F 1 "0R" V 7575 6825 50  0000 C CNN
F 2 "complib:R_0603" H 7525 7025 60  0001 C CNN
F 3 "" H 7525 7025 60  0001 C CNN
	1    7525 7025
	0    1    1    0   
$EndComp
Wire Wire Line
	7775 7025 7725 7025
Wire Wire Line
	7325 7025 7000 7025
Wire Wire Line
	7000 7025 7000 7250
Wire Wire Line
	7000 7250 7050 7250
$Comp
L 74HC125 U13
U 1 1
P 8525 6625
F 0 "U13" H 8525 6775 60  0000 C CNN
F 1 "74HC125" H 8525 6425 60  0000 C CNN
F 2 "complib:TSSOP-14" H 8525 6575 60  0001 C CNN
F 3 "" H 8525 6575 60  0000 C CNN
	1    8525 6625
	1    0    0    -1  
$EndComp
Wire Wire Line
	9275 6275 9375 6275
Wire Wire Line
	9375 6275 9375 6425
Wire Wire Line
	9375 6425 9275 6425
Wire Wire Line
	10200 7450 10200 6350
Wire Wire Line
	10200 6350 9375 6350
Connection ~ 9375 6350
$EndSCHEMATC
